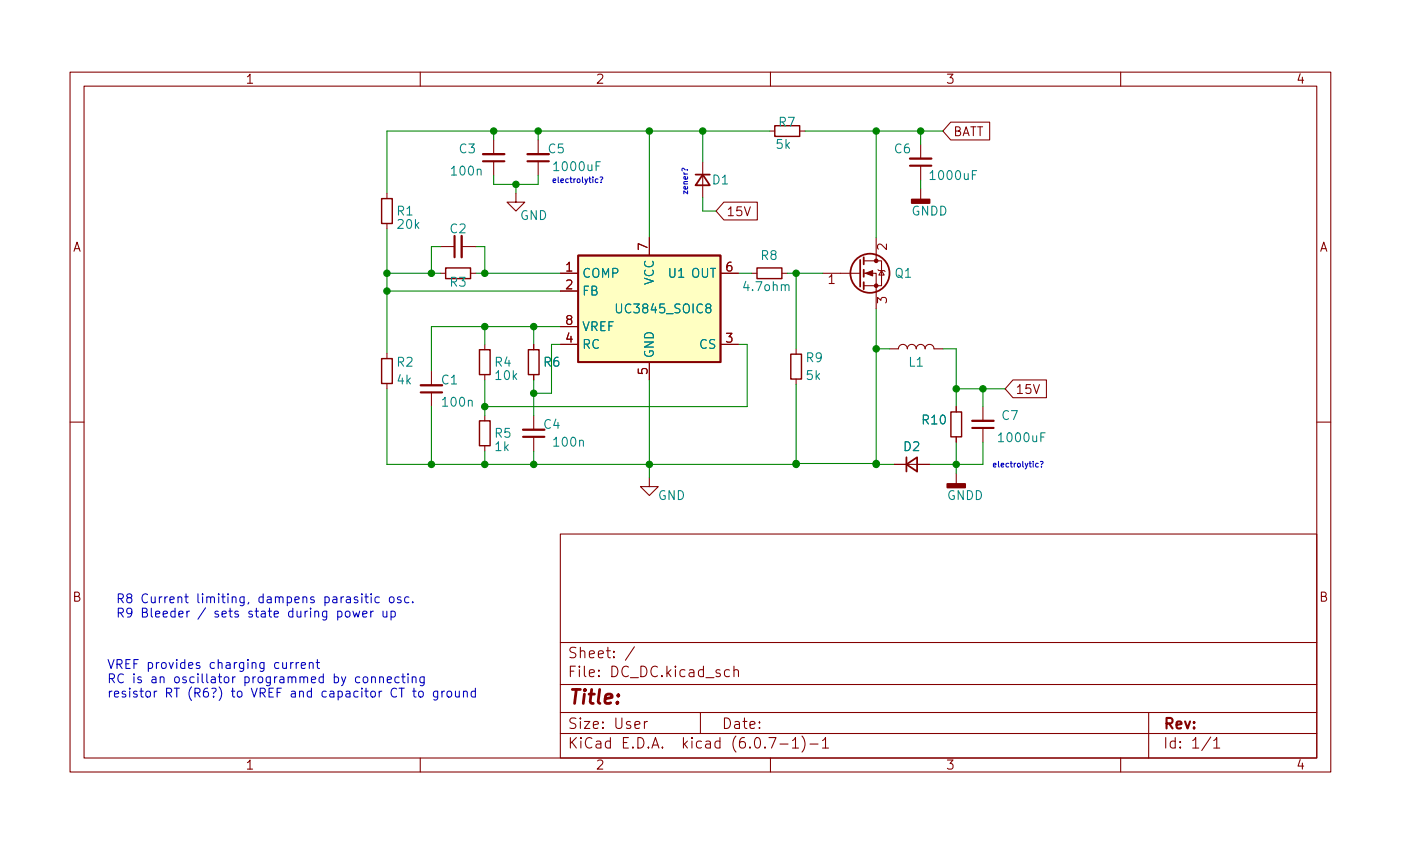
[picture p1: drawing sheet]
<svg xmlns="http://www.w3.org/2000/svg" width="200mm" height="120mm" viewBox="0 0 200 120" stroke-linecap="round" stroke-linejoin="round" font-family="sans-serif">
<g fill="none" stroke="#840000" stroke-width=".15">
<path d="M10 10.3h180v100h-180zM12 12.3h176v96h-176zM60 10.3v2M70.5 20v2M76.8 20v2M109.9 18.7h.7M110 10.3v2M114.2 18.7h.7M135.7 17.5h5.6v2.5h-5.6l-1.1-1.3zM160 10.3v2M55.2 27.6v.8M55.2 31.9v.8"/>
<path d="M62.9 39h.7M62.9 35.2h2M65.9 35.2h2M67.2 39h.7M70.5 23v2.1M73.7 27.6v1.3h1.2l-1.2 1.3-1.3-1.3h1.3M76.8 23v2.1M80 39h2.5M92.7 34v2.5M100.3 23.2v5M102.9 39h2.5M103.3 28.9h4.8v2.5h-4.8l-1.1-1.2z"/>
<path d="M107.3 39h.8M111.6 39h.8M117.5 39h5.3M123.3 39h1.8v5.1M123.3 37.3h2.6v3.5h-2.6M125.1 34v3.3M125.3 38.5l.2 .2h.7l.2 .1M125.9 38.7l.3 .6h-.7zM131.4 20.6v2.1M131.4 23.7v2M131.4 27v1.5M55.2 50.5v.7"/>
<path d="M55.2 54.8v.8M61.6 53v2M61.6 56.1v2M69.2 49.2v.8M69.2 53.5v.8M69.2 59.4v.7M76.2 49.2v.8M76.2 53.5v.8M76.2 59.4v2M80 41.6h2.5M80 49.2h2.5M80 46.7h2.5"/>
<path d="M92.7 51.7v2.6M102.9 49.2h2.5M113.7 49.8v.8M113.7 54.2v.7M127 49.8h1.3a.64 .64 0 0 1 .6-.6 .64 .64 0 0 1 .6 .6 .64 .64 0 0 1 .7-.6 .64 .64 0 0 1 .6 .6 .64 .64 0 0 1 .6-.6 .64 .64 0 0 1 .7 .6 .64 .64 0 0 1 .6-.6 .64 .64 0 0 1 .6 .6h1.3M136.5 58.1v.8M140.3 58.1v2M144.6 54.3h4.8v2.5h-4.8l-1.1-1.2zM10 60.3h2M69.2 63.7v.7M76.2 62.4v2M80 76.3h108v32h-108z"/>
<path d="M92.7 68.3v1.2h1.3l-1.3 1.3-1.3-1.3h1.3M127.6 66.3h5.1M136.5 62.4v.8M136.5 67.6v1.5M140.3 61.1v2.1M188 60.3h2M80 97.8h108M80 91.8h108M90.6 92.4l-1.3 1.9M104.1 95.7h-.4l-.3 .3v.4l.2 .2 .1 .1 .4-.1M104.8 95.8a.37 .37 0 0 1 .6 .1v.8M104.8 95.2v1.5"/>
<path d="M60 108.3v2M80 104.8h108M80 101.8h108M92 103.1v1M92.4 103.1h-.3l-.1 .3M100 101.8v3M109.8 105.4h1l-.7 1.5M110 108.3v2M111.4 106.3h1.1M113.1 105.8l.5-.4v1.5M113.1 106.9h.9M114.5 105.2a1.72 1.72 0 0 1 0 2.2"/>
<path d="M115.6 106.3h1.2M117.4 105.8l.5-.4v1.5M117.4 106.9h.9M160 108.3v2M164 101.8v6.5M172.9 105.3l-1.3 1.9M173.3 105.8l.4-.4v1.5M173.3 106.9h.8"/>
</g>
<path d="M82.5 36.5h20.4v15.2h-20.4z" fill="#ffffc2" stroke="#ffffc2" stroke-width=".14"/>
<g fill="none" stroke="#840000" stroke-width=".25">
<path d="M82.5 36.5h20.4v15.2h-20.4zM99.3 24.9h2M100.3 24.9l1 1.6h-2zM122.8 37.1v3.8M123.3 36.8v1M123.3 38.5v1.1M123.3 40.3v1M129.4 66.3l1.5-1v2.1zM129.4 65.3v2.1"/>
<circle cx="124.2" cy="39" r="2.79"/>
</g>
<path d="M110.6 18h3.6v1.5h-3.6zM54.5 28.4h1.5v3.5h-1.5zM63.6 38.3h3.6v1.5h-3.6zM108.1 38.3h3.5v1.5h-3.5zM54.5 51.2h1.5v3.6h-1.5zM68.5 50h1.5v3.5h-1.5zM75.4 50h1.6v3.5h-1.6zM112.9 50.6h1.5v3.6h-1.5zM135.8 58.9h1.5v3.5h-1.5zM68.5 60.1h1.5v3.6h-1.5z" fill="none" stroke="#840000" stroke-width=".2"/>
<path d="M65.9 33.7v3.1M69 22h3M75.3 22h3.1M129.9 22.7h3.1M60.1 55h3M74.7 61.4h3M138.8 60.1h3.1" fill="none" stroke="#840000" stroke-width=".33"/>
<path d="M64.9 33.7v3.1M69 23h3M75.3 23h3.1M129.9 23.7h3.1M60.1 56.1h3M74.7 62.4h3M138.8 61.1h3.1" fill="none" stroke="#840000" stroke-width=".3"/>
<g fill="#840000" stroke="#840000" stroke-width=".25">
<path d="M130.2 28.5h2.5v.5h-2.5z"/>
<path d="M135.3 69.1h2.5v.5h-2.5z"/>
</g>
<g fill="#840000" stroke="#840000" stroke-width=".15">
<path d="M123.6 39l1-.3v.7z"/>
<circle cx="125.1" cy="40.8" r=".25"/>
<circle cx="125.1" cy="37.3" r=".25"/>
</g>
<g fill="none" stroke="#0000c2" stroke-width=".15">
<path d="M85.4 25.6h-.3l-.1 .1 .1 .3h.3M85.7 25.3h.2a.27 .27 0 0 1-.1 .4v.1M85.8 26v.1M148.2 66.2h-.2l-.1 .1v.4h.3M148.5 66l.3-.1a.27 .27 0 0 1-.1 .5M148.7 66.6v.1M41.5 94.7v.8M41.9 94.7h-.3l-.1 .2M42.3 94.7v.8M42.7 94.7h-.3l-.1 .2M43 95.1l.6-.1v-.3h-.4l-.2 .1 .1 .6h.5M44.2 94.8l.1-.1h.3l.1 .8"/>
<path d="M44.2 94.7v.8M45.1 94.7h.5M45.3 94.2v1.1l.1 .1 .2 .1M48.2 87.4l.4-.1 .2 .3v.3l-.1 .2h-.5M48.2 87.3v1.3M49.4 87.4l.3-.1 .3 .3v.3l-.3 .3-.3-.1-.1-.2v-.3zM50.4 87.3l.2 .9 .3-.6 .2 .6 .3-.9M51.1 85.3h-.3l-.2 .2v.1l.5 .2v.3h-.5M51.7 84.8v.2M51.7 85.3v.8M51.8 87.7l.6-.1-.1-.2-.3-.1-.2 .2v.6h.5M52 96.8l.3-.1 .2 .2v.4l-.2 .2h-.3l-.2-.2v-.4z"/>
<path d="M52.1 85.3h.5M52.3 84.8v1.1v.2h.3M52.9 87.3v.9M53 84.8v.2M53 85.3v.8M53.1 96.8l.1-.1 .3 .1 .1 .7M53.1 96.7v.8M53.3 87.3l-.2 .1-.2 .2M54.1 85.3h-.3l-.3 .2v.4l.2 .2h.4M54.2 96.8l.2-.1 .3 .1v.7M54.2 96.7v.8M54.7 87.3v.8l.3 .1 .2-.2"/>
<path d="M55.2 87.3v.9M55.3 97.1l.6-.1-.1-.2-.3-.1-.2 .2 .1 .6h.4M55.7 85.3h.3l.3 .2v.4l-.3 .2h-.3l-.1-.2v-.4zM55.8 87.4l.4-.1 .2 .3v.3l-.1 .2h-.5M55.8 87.3v1.3M57 96.8l-.4-.1-.2 .2v.4l.1 .2h.5M57.2 85.3h-.3l-.2 .2 .1 .1 .4 .2v.3h-.5M57.3 96.7h.5M57.5 96.3v1.1l.1 .1h.2M58.3 96.3v.1M58.3 96.7v.8M58.4 85.3h-.4l-.2 .2v.4l.1 .2h.5"/>
<path d="M58.9 96.8l.1-.1 .3 .1 .1 .7M58.9 96.7v.8M58.9 86v.1M58.9 98.7h.5M59.1 98.3v1.1l.1 .1 .2 .1M59.9 98.8l.3-.1 .2 .3v.4l-.2 .2-.3-.1-.1-.1v-.4zM60.6 96.7v1l-.3 .3-.3-.1M60.6 96.8l-.4-.1-.3 .2v.4l.2 .2h.5M62.5 98.7v1.1l-.3 .2h-.3M62.5 98.8l-.4-.1-.2 .3v.4l.1 .1h.5M63.1 98.7v.9M63.5 98.7l-.3 .1-.1 .2"/>
<path d="M63.9 98.8l.3-.1 .3 .3v.4l-.3 .2-.3-.1-.1-.1v-.4zM65 98.7l.1 .8 .3 .1 .2-.1M65.6 98.7v.9M66.2 98.9l.2-.2 .3 .1v.8M66.2 98.7v.9M67.9 98.8l-.4-.1-.2 .3v.4l.1 .1h.5M67.9 98.3v1.3"/>
</g>
<g fill="none" stroke="#008400" stroke-width=".15">
<path d="M70.5 18.7v1.3M76.8 18.7v1.3M92.7 18.7v15.3M100.3 18.7v4.5M109.9 18.7h-54.7v8.9M114.9 18.7h19.7M125.1 18.7v15.3M131.4 18.7v1.9M55.2 39h7.7M55.2 32.7v17.8M62.9 35.2h-1.3v3.8M67.9 39h12.1"/>
<path d="M67.9 35.2h1.3v3.8M70.5 25.1v1.2h6.3v-1.2M73.7 26.3v1.3M100.3 28.2v2h1.9M105.4 39h1.9M112.4 39h5.1M113.7 39v10.8M131.4 25.7v1.3M55.2 41.6h24.8M61.6 58.1v8.2M69.2 46.7v2.5M69.2 54.3v5.1"/>
<path d="M76.2 46.7v2.5M76.2 54.3v5.1M80 49.2h-1.3v7h-2.5M80 46.7h-18.4v6.3M92.7 54.3v14M105.4 49.2h1.3v8.9h-37.5M113.7 54.9v11.4h-58.5v-10.7M125.1 44.1v22.1h-11.4M125.1 49.8h1.9M134.6 49.8h1.9v8.3M136.5 55.6h7M140.3 55.6v2.5"/>
<path d="M69.2 64.4v1.9M76.2 64.4v1.9M125.1 66.3h2.5M136.5 63.2v4.4M140.3 63.2v3.1h-7.6"/>
</g>
<g fill="#008400" stroke="#008400" stroke-width=".15">
<circle cx="55.2" cy="39" r=".46"/>
<circle cx="55.2" cy="41.6" r=".46"/>
<circle cx="69.2" cy="58.1" r=".46"/>
<circle cx="69.2" cy="66.3" r=".46"/>
<circle cx="69.2" cy="46.7" r=".46"/>
<circle cx="61.6" cy="66.3" r=".46"/>
<circle cx="136.5" cy="55.6" r=".46"/>
<circle cx="140.3" cy="55.6" r=".46"/>
<circle cx="136.5" cy="66.3" r=".46"/>
<circle cx="125.1" cy="66.2" r=".46"/>
<circle cx="113.7" cy="66.2" r=".46"/>
<circle cx="125.1" cy="66.3" r=".46"/>
<circle cx="113.7" cy="66.3" r=".46"/>
<circle cx="125.1" cy="49.8" r=".46"/>
<circle cx="100.3" cy="18.7" r=".46"/>
<circle cx="92.7" cy="18.7" r=".46"/>
<circle cx="113.7" cy="39" r=".46"/>
<circle cx="131.4" cy="18.7" r=".46"/>
<circle cx="125.1" cy="18.7" r=".46"/>
<circle cx="73.7" cy="26.3" r=".46"/>
<circle cx="70.5" cy="18.7" r=".46"/>
<circle cx="76.2" cy="46.7" r=".46"/>
<circle cx="69.2" cy="39" r=".46"/>
<circle cx="61.6" cy="39" r=".46"/>
<circle cx="76.8" cy="18.7" r=".46"/>
<circle cx="76.2" cy="56.2" r=".46"/>
<circle cx="76.2" cy="66.3" r=".46"/>
<circle cx="92.7" cy="66.3" r=".46"/>
</g>
<text font-size="2.8" fill="#840000" x="81" y="100.6">Title:</text>
<g font-size="2.1" fill="#840000">
<text x="81" y="94">Sheet: /</text>
<text x="81" y="96.7">File: DC_DC.kicad_sch</text>
<text x="81" y="106.9">KiCad E.D.A. kicad (6.0.7-1)-1</text>
<text x="81" y="104.1">Size: User</text>
<text x="103" y="104.1">Date:</text>
<text x="166" y="104.1">Rev:</text>
<text x="166" y="106.9">Id: 1/1</text>
</g>
<g font-size="1.8" fill="#840000">
<text x="35" y="12">1</text>
<text x="85" y="12">2</text>
<text x="135" y="12">3</text>
<text x="185" y="12">4</text>
<text x="136" y="19.4">BATT</text>
<text x="10.3" y="36">A</text>
<text x="92.5" y="35.7" transform="rotate(-90 92.5 35.7)">7</text>
<text x="103.7" y="30.9">15V</text>
<text x="126.6" y="35.7" transform="rotate(-90 126.6 35.7)">2</text>
<text x="188.3" y="36">A</text>
<text x="80.8" y="38.8">1</text>
<text x="80.8" y="41.3">2</text>
<text x="103.6" y="38.8">6</text>
<text x="118.3" y="40.6">1</text>
<text x="80.8" y="46.4">8</text>
<text x="126.6" y="43.3" transform="rotate(-90 126.6 43.3)">3</text>
<text x="80.8" y="48.9">4</text>
<text x="92.5" y="53.5" transform="rotate(-90 92.5 53.5)">5</text>
<text x="103.6" y="48.9">3</text>
<text x="144.9" y="56.3">15V</text>
<text x="10.3" y="86">B</text>
<text x="188.3" y="86">B</text>
<text x="35" y="109.9">1</text>
<text x="85" y="109.9">2</text>
<text x="135" y="109.9">3</text>
<text x="185" y="109.9">4</text>
</g>
<g font-size="1.8" fill="#008484">
<text x="65.6" y="21.9">C3</text>
<text x="78.3" y="21.9">C5</text>
<text x="110.8" y="21.3">5k</text>
<text x="111.2" y="18.1">R7</text>
<text x="127.7" y="21.9">C6</text>
<text x="64.6" y="25.1">100n</text>
<text x="79.3" y="24.4">1000uF</text>
<text x="101.7" y="26.3">D1</text>
<text x="133" y="25.7">1000uF</text>
<text x="56.7" y="30.8">R1</text>
<text x="56.8" y="32.7">20k</text>
<text x="64.3" y="33.3">C2</text>
<text x="74.2" y="31.4">GND</text>
<text x="130.1" y="30.8">GNDD</text>
<text x="64.3" y="40.9">R3</text>
<text x="83.1" y="39.7">COMP</text>
<text x="93.3" y="40.7" transform="rotate(-90 93.3 40.7)">VCC</text>
<text x="95.5" y="39.7">U1 OUT</text>
<text x="106.3" y="41.6">4.7ohm</text>
<text x="108.7" y="37.1">R8</text>
<text x="127.8" y="39.7">Q1</text>
<text x="83.1" y="42.2">FB</text>
<text x="83.1" y="47.3">VREF</text>
<text x="88.3" y="44.8">UC3845_SOIC8</text>
<text x="56.7" y="52.4">R2</text>
<text x="70.7" y="52.4">R4</text>
<text x="77.7" y="52.4">R6</text>
<text x="83.1" y="49.8">RC</text>
<text x="93.3" y="51.2" transform="rotate(-90 93.3 51.2)">GND</text>
<text x="99.9" y="49.8">CS</text>
<text x="115.1" y="51.7">R9</text>
<text x="129.8" y="52.4">L1</text>
<text x="56.7" y="54.9">4k</text>
<text x="63.1" y="54.9">C1</text>
<text x="63.3" y="58.1">100n</text>
<text x="70.8" y="54.3">10k</text>
<text x="115.1" y="54.3">5k</text>
<text x="143.1" y="60">C7</text>
<text x="70.7" y="62.5">R5</text>
<text x="70.7" y="64.4">1k</text>
<text x="77.7" y="61.3">C4</text>
<text x="79.2" y="63.8">100n</text>
<text x="129" y="64.4">D2</text>
<text x="131.7" y="60.6">R10</text>
<text x="142.8" y="63.2">1000uF</text>
<text x="93.9" y="71.4">GND</text>
<text x="135.2" y="71.4">GNDD</text>
</g>
<g font-size="1.8" fill="#0000c2">
<text x="16.5" y="86.2">R8 Current limiting, dampens parasitic osc.</text>
<text x="16.5" y="88.2">R9 Bleeder / sets state during power up</text>
<text x="15.2" y="95.6">VREF provides charging current</text>
<text x="15.2" y="97.6">RC is an oscillator programmed by connecting</text>
<text x="15.2" y="99.7">resistor RT (R6?) to VREF and capacitor CT to ground</text>
</g>
<g font-size="1.1" fill="#0000c2">
<text x="78.7" y="26.1">electrolytic?</text>
<text x="98.2" y="27.4" transform="rotate(-90 98.2 27.4)">zener?</text>
<text x="141.6" y="66.8">electrolytic?</text>
</g>
</svg>
